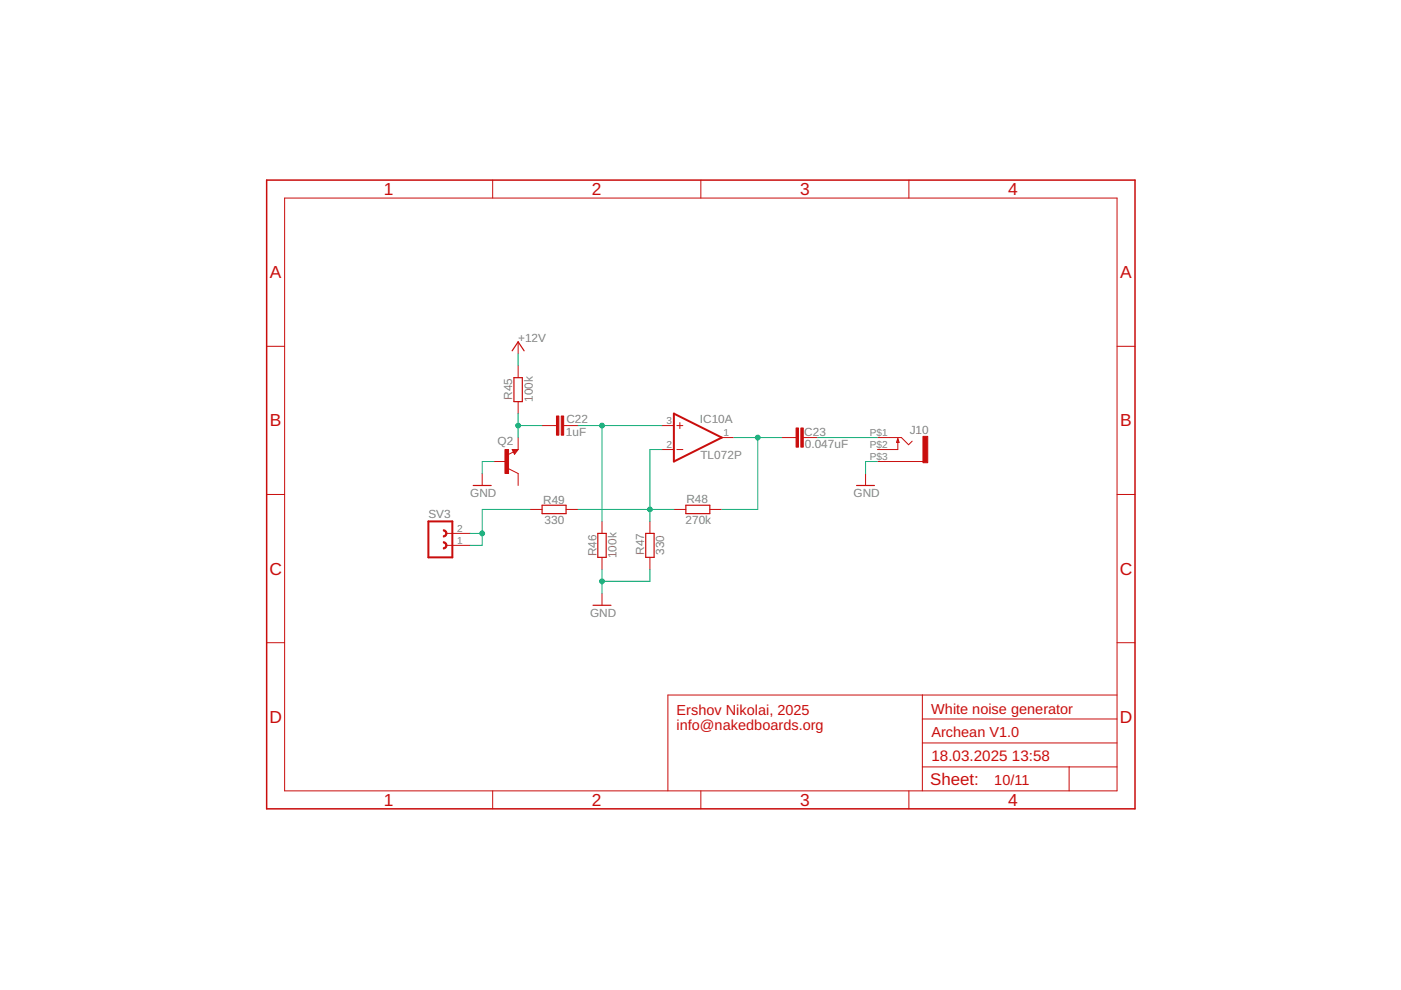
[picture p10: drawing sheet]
<svg xmlns="http://www.w3.org/2000/svg" width="297mm" height="210mm" viewBox="0 0 297 210" stroke-linecap="round" stroke-linejoin="round" font-family="sans-serif">
<g fill="none" stroke="#c90d0c" stroke-width=".21">
<path d="M104.5 38.2v3.8M148.6 38.2v3.8M192.7 38.2v3.8M60.3 42h176.5v125.7h-176.5zM56.5 73.4h3.8M109.9 72.5v2.5M109.9 77.6v2.5M236.8 73.4h3.8M104.8 97.9h2.5M107.8 99.4l2.1 1v2.5M108.6 95.3h1.3l-.8 1zM108.9 95.8l-1.3 .6"/>
<path d="M109.9 85.2v2.5M109.9 92.8v2.5M114.9 90.2h3.1M119.5 90.2h3.1M140.3 95.3h2.6M140.3 90.2h2.6M143.5 95.3h1.3M143.5 90.2h1.3M144.1 89.6v1.3M153 92.8h2.6M165.7 92.8h3.1M170.3 92.8h3.1"/>
<path d="M186 97.9h9.7M186 92.8h5.1l1.5 1.5 .8-.8M190.4 93v2.3h-4.4M56.5 104.8h3.8M94.6 115.6h5.1M94.6 113.1h5.1M102.2 100.4v2.5M112.4 108h2.5M120 108h2.6M127.6 110.6v2.5M127.6 118.2v2.5M137.8 110.6v2.5"/>
<path d="M137.8 118.2v2.5M142.9 108h2.5M150.5 108h2.5M183.5 100.4v2.5M236.8 104.8h3.8M56.5 136.3h3.8M127.6 125.8v2.5M236.8 136.3h3.8M195.6 147.4v20.3M195.6 157.5h41.2M195.6 152.4h41.2M236.8 147.4h-95.2v20.3"/>
<path d="M104.5 167.7v3.8M148.6 167.7v3.8M192.7 167.7v3.8M195.6 162.6h41.2M226.7 162.6v5.1"/>
</g>
<path d="M108.6 74.4l1.3-1.9 1.2 1.9M108.8 95.4h.8l-.5 .7-.3-.5h.4l-.1 .2M109 80.1h1.7v5.1h-1.7zM190.4 93l.2 .8h-.5zM100.3 102.9h3.8M114.9 107.1h5.1v1.8h-5.1zM126.7 113.1h1.8v5.1h-1.8zM136.9 113.1h1.8v5.1h-1.8zM145.4 107.1h5.1v1.8h-5.1zM181.6 102.9h3.8M125.7 128.3h3.8" fill="none" stroke="#c90d0c" stroke-width=".25"/>
<g fill="#c90d0c" stroke="#c90d0c" stroke-width=".21">
<path d="M107.1 95.3h.7v5.1h-.7z"/>
<path d="M119 88.2h.5v4.1h-.5z"/>
<path d="M118 88.2h.5v4.1h-.5z"/>
<path d="M169.8 90.7h.5v4.1h-.5z"/>
<path d="M168.8 90.7h.5v4.1h-.5z"/>
<path d="M195.7 92.5h1v5.6h-1z"/>
</g>
<path d="M142.9 87.7l10.1 5.1-10.1 5.1zM90.8 110.6h5.1v7.6h-5.1z" fill="none" stroke="#c90d0c" stroke-width=".42"/>
<g fill="#c90d0c" stroke="#c90d0c" stroke-width=".21">
<path d="M94 112.3a.76 .76 0 0 1 .8 .8 .76 .76 0 0 1-.8 .8v-.3a.51 .51 0 0 0 .5-.5 .51 .51 0 0 0-.5-.5z" fill-rule="evenodd"/>
<path d="M94 114.9a.76 .76 0 0 1 .8 .7 .76 .76 0 0 1-.8 .8v-.3a.51 .51 0 0 0 .5-.5 .51 .51 0 0 0-.5-.5z" fill-rule="evenodd"/>
</g>
<path d="M56.5 38.2h184.1v133.3h-184.1z" fill="none" stroke="#c90d0c" stroke-width=".32"/>
<g fill="none" stroke="#0dab76" stroke-width=".21">
<path d="M109.9 75v2.6M104.8 97.9h-2.6v2.5M109.9 87.7v5.1M109.9 90.2h5M122.6 90.2h17.7M127.6 90.2v20.4M140.3 95.3h-2.5v15.3M155.6 92.8h10.1M160.7 92.8v15.2h-7.7M173.4 92.8h12.6M186 97.9h-2.5v2.5M99.7 113.1h2.5"/>
<path d="M112.4 108h-10.2v7.6h-2.5M122.6 108h20.3M127.6 120.7v5.1M137.8 120.7v2.6h-10.2"/>
</g>
<g fill="#0dab76" stroke="#0dab76" stroke-width=".21">
<circle cx="127.6" cy="123.3" r=".51"/>
<circle cx="137.8" cy="108" r=".51"/>
<circle cx="109.9" cy="90.2" r=".51"/>
<circle cx="127.6" cy="90.2" r=".51"/>
<circle cx="160.7" cy="92.8" r=".51"/>
<circle cx="102.2" cy="113.1" r=".51"/>
</g>
<g font-size="3.7" fill="#c90d0c">
<text x="81.4" y="41.4">1</text>
<text x="125.5" y="41.4">2</text>
<text x="169.6" y="41.4">3</text>
<text x="213.8" y="41.4">4</text>
<text x="57.2" y="59">A</text>
<text x="237.5" y="59">A</text>
<text x="57.2" y="90.4">B</text>
<text x="237.5" y="90.4">B</text>
<text x="57.1" y="121.8">C</text>
<text x="237.4" y="121.8">C</text>
<text x="57.1" y="153.3">D</text>
<text x="237.4" y="153.3">D</text>
<text x="81.4" y="170.9">1</text>
<text x="125.5" y="170.9">2</text>
<text x="169.6" y="170.9">3</text>
<text x="213.8" y="170.9">4</text>
</g>
<text font-size="3.6" fill="#c90d0c" x="197.2" y="166.5">Sheet:</text>
<g font-size="3.2" fill="#c90d0c">
<text x="197.5" y="161.3">18.03.2025</text>
<text x="214.5" y="161.3">13:58</text>
</g>
<g font-size="3.1" fill="#c90d0c">
<text x="143.5" y="151.5">Ershov Nikolai, 2025</text>
<text x="143.5" y="154.8">info@nakedboards.org</text>
<text x="197.4" y="151.4">White noise generator</text>
<text x="197.5" y="156.3">Archean V1.0</text>
<text x="210.8" y="166.4">10/11</text>
</g>
<g font-size="2.5" fill="#808080">
<text x="109.9" y="72.5">+12V</text>
<text x="108.6" y="84.7" transform="rotate(-90 108.6 84.7)">R45</text>
<text x="113" y="85.2" transform="rotate(-90 113 85.2)">100k</text>
<text x="120.1" y="89.6">C22</text>
<text x="148.4" y="89.6">IC10A</text>
<text x="105.5" y="94.4">Q2</text>
<text x="120" y="92.4">1uF</text>
<text x="170.5" y="92.4">C23</text>
<text x="170.6" y="94.9">0.047uF</text>
<text x="192.9" y="92.1">J10</text>
<text x="148.5" y="97.3">TL072P</text>
<text x="99.7" y="105.5">GND</text>
<text x="115.2" y="106.8">R49</text>
<text x="145.5" y="106.7">R48</text>
<text x="181" y="105.5">GND</text>
<text x="90.8" y="109.8">SV3</text>
<text x="115.5" y="111">330</text>
<text x="145.3" y="111.1">270k</text>
<text x="126.4" y="117.9" transform="rotate(-90 126.4 117.9)">R46</text>
<text x="130.7" y="118.3" transform="rotate(-90 130.7 118.3)">100k</text>
<text x="136.6" y="117.6" transform="rotate(-90 136.6 117.6)">R47</text>
<text x="140.8" y="117.6" transform="rotate(-90 140.8 117.6)">330</text>
<text x="125.1" y="130.9">GND</text>
</g>
<g font-size="2.1" fill="#808080">
<text x="141.3" y="89.9">3</text>
<text x="141.3" y="95">2</text>
<text x="153.4" y="92.4">1</text>
<text x="184.4" y="92.4">P$1</text>
<text x="184.4" y="95">P$2</text>
<text x="184.4" y="97.5">P$3</text>
<text x="97" y="112.7">2</text>
<text x="97" y="115.3">1</text>
</g>
</svg>
